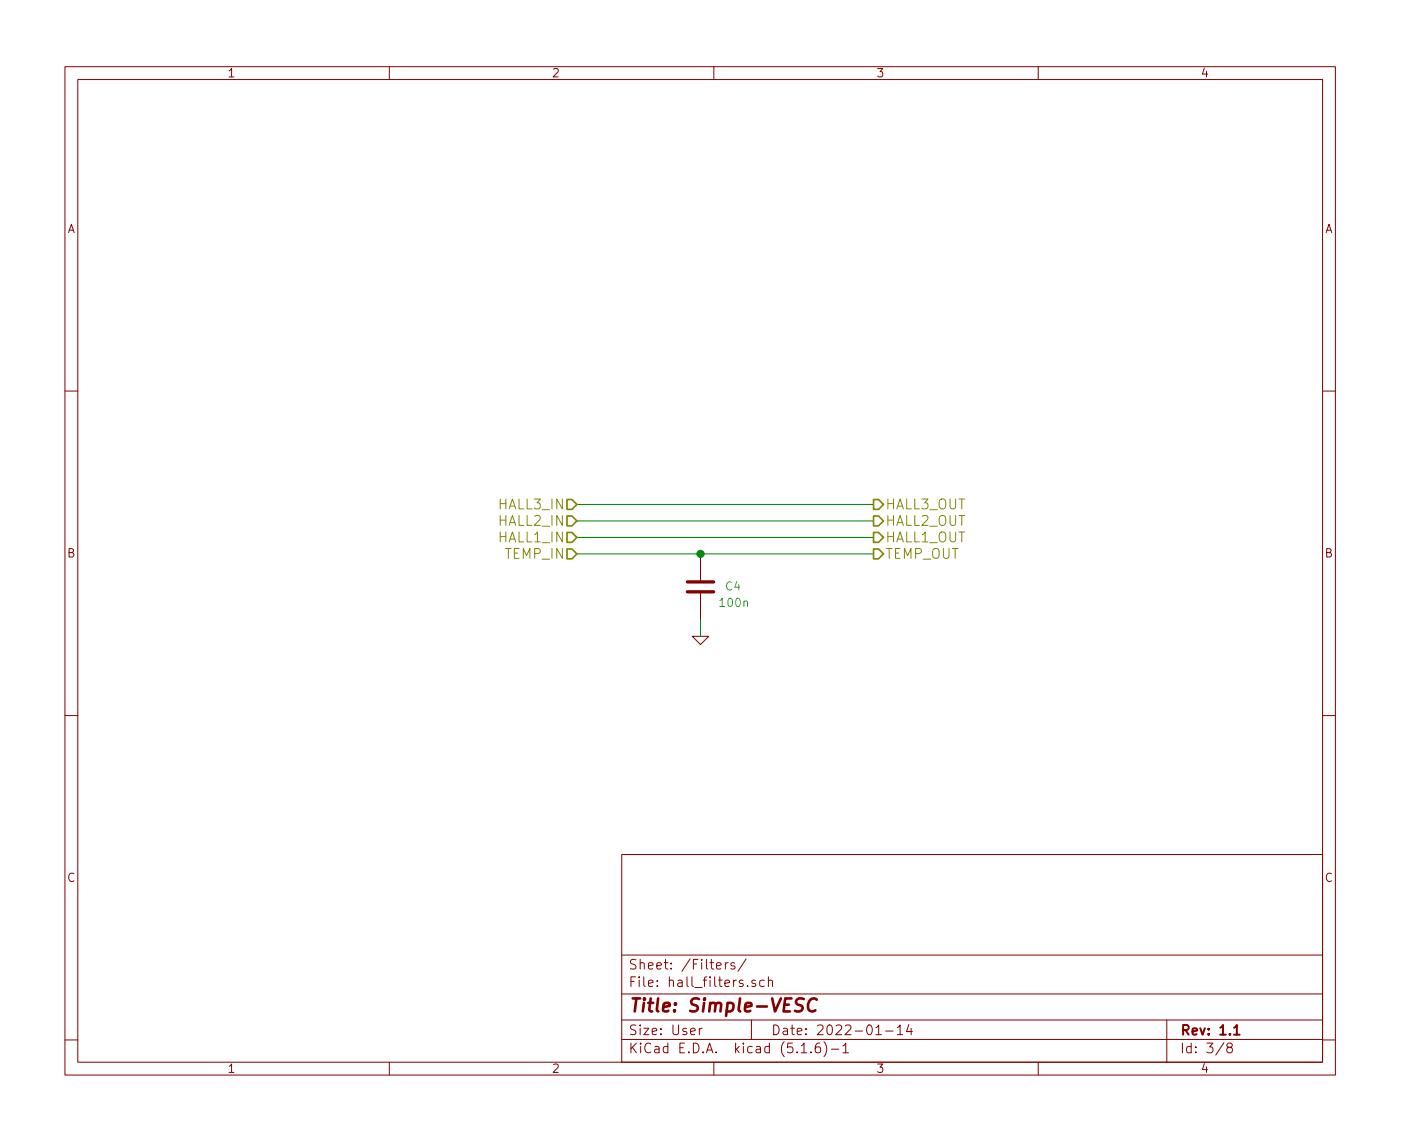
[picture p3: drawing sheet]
<svg xmlns="http://www.w3.org/2000/svg" width="216mm" height="176mm" viewBox="0 0 216 176" stroke-linecap="round" stroke-linejoin="round" font-family="sans-serif">
<g fill="none" stroke="#840000" stroke-width=".15">
<path d="M10 10.3h195.8v155.4h-195.8zM12 12.3h191.8v151.4h-191.8zM60 10.3v2M110 10.3v2M160 10.3v2M10 60.3h2M203.8 60.3h2M106.7 98.1h2.5l-1.3 1.2zM107.9 85.4v4.3M107.9 91.2v4.3M10 110.3h2M203.8 110.3h2"/>
<path d="M95.8 131.7h108v32h-108zM95.8 157.2h108M95.8 153.2h108M95.8 147.2h108M107.8 158.5v1M108.2 158.5h-.3l-.1 .2M110.4 148.9l.7-.2v-.3h-.5l-.2 .2 .1 .7h.6M111.8 148.4v.9M112.2 148.4h-.3l-.1 .2M113.2 148.4a.37 .37 0 0 0-.6 .2l.1 .2 .5 .1 .1 .2-.2 .2h-.5M115 147.8l-1.3 1.9M115.2 151.9v.1"/>
<path d="M115.8 157.2v3M116.4 151.1l-.3-.1-.3 .2 .1 .3 .5 .1v.4h-.6M117.8 151.1a.53 .53 0 0 0-.7 .1v.7a.53 .53 0 0 0 .7 .1M118.4 151.2l.2-.2 .4 .1v.9M118.4 150.5v1.5M135 159.5h.8M136.5 158.9h1.1M138.3 158.4l.4-.4v1.5M138.3 159.5h.8M140.1 157.9l-.4 1.1h.9M140.4 158.5v1M179.8 157.2v6.5"/>
<path d="M10 160.3h2M60 163.7v2M95.8 160.2h108M110 163.7v2M123.5 162.2h.8M125 162.1v.1M126.3 160.7a.59 .59 0 0 0-.7 .7l.1 .7a.49 .49 0 0 0 .7 0 .65 .65 0 0 0-.1-.7l-.4-.1-.3 .3M127 160.5a1.71 1.71 0 0 1 0 2.3M128.1 161.7h1.2M129.9 161.2l.4-.5v1.5M129.9 162.2h.9M160 163.7v2"/>
<path d="M188.6 160.7l-1.2 1.9M189.4 161.4l-.3-.1v-.3a.47 .47 0 0 1 .5-.3l.3 .3-.1 .3-.6 .2a.48 .48 0 0 0-.1 .6l.1 .1a.48 .48 0 0 0 .6-.1 .48 .48 0 0 0-.2-.7M203.8 160.3h2"/>
</g>
<path d="M190.2 158.4l.4-.4v1.5M190.2 159.5h.8" fill="none" stroke="#840000" stroke-width=".3"/>
<path d="M123.9 154l-.3-.1-.7 .1a.47 .47 0 0 0-.2 .4 .47 .47 0 0 0 .3 .4l.4 .1a.48 .48 0 0 1 .3 .6 .48 .48 0 0 1-.5 .4l-.7-.1M125.9 154.1a.71 .71 0 0 0-1.2 .2 .9 .9 0 0 0-.2 1 .9 .9 0 0 0 .7 .6l.5-.2" fill="none" stroke="#840000" stroke-width=".41"/>
<path d="M105.9 89.7h4.1M105.9 91.2h4.1" fill="none" stroke="#840000" stroke-width=".51"/>
<path d="M88.9 77.7h45.7M88.9 80.3h45.7M88.9 82.8h45.7M88.9 85.4h45.7M107.9 95.5v2.6" fill="none" stroke="#008400" stroke-width=".15"/>
<path d="M87.4 79.5h.7l.8 .8-.8 .7h-.7zM87.4 77h.7l.8 .7-.8 .8h-.7zM134.6 79.5h.8l.7 .8-.7 .7h-.8zM134.6 77h.8l.7 .7-.7 .8h-.8zM87.4 84.6h.7l.8 .8-.8 .7h-.7zM87.4 82.1h.7l.8 .7-.8 .8h-.7zM134.6 84.6h.8l.7 .8-.7 .7h-.8zM134.6 82.1h.8l.7 .7-.7 .8h-.8z" fill="none" stroke="#848400" stroke-width=".25"/>
<circle cx="108" cy="85.4" r=".51" fill="#008400" stroke="#008400" stroke-width=".25"/>
<text font-size="2.8" fill="#840000" x="96.8" y="156">Title: Simple-VESC</text>
<g font-size="2.1" fill="#848400">
<text x="77" y="83.6">HALL1_IN</text>
<text x="77" y="81">HALL2_IN</text>
<text x="77" y="78.5">HALL3_IN</text>
<text x="136.4" y="83.6">HALL1_OUT</text>
<text x="136.4" y="81">HALL2_OUT</text>
<text x="136.4" y="78.5">HALL3_OUT</text>
<text x="77.9" y="86.1">TEMP_IN</text>
<text x="136.4" y="86.1">TEMP_OUT</text>
</g>
<g font-size="2.1" fill="#840000">
<text x="96.8" y="149.4">Sheet: /Filters/</text>
<text x="96.8" y="152.1">File: hall_filters.sch</text>
<text x="96.8" y="159.5">Size: User</text>
<text x="118.8" y="159.5">Date: 2022-01-14</text>
<text x="181.8" y="159.5">Rev: 1.1</text>
<text x="96.8" y="162.3">KiCad E.D.A. kicad (5.1.6)-1</text>
<text x="181.8" y="162.3">Id: 3/8</text>
</g>
<g font-size="1.8" fill="#840000">
<text x="35" y="11.9">1</text>
<text x="85" y="11.9">2</text>
<text x="135" y="11.9">3</text>
<text x="185" y="11.9">4</text>
<text x="10.4" y="35.9">A</text>
<text x="204.2" y="35.9">A</text>
<text x="10.4" y="85.9">B</text>
<text x="204.2" y="85.9">B</text>
<text x="10.4" y="135.9">C</text>
<text x="204.2" y="135.9">C</text>
<text x="35" y="165.3">1</text>
<text x="85" y="165.3">2</text>
<text x="135" y="165.3">3</text>
<text x="185" y="165.3">4</text>
</g>
<g font-size="1.8" fill="#008484">
<text x="111.1" y="93.5">100n</text>
<text x="111.9" y="91">C4</text>
</g>
</svg>
